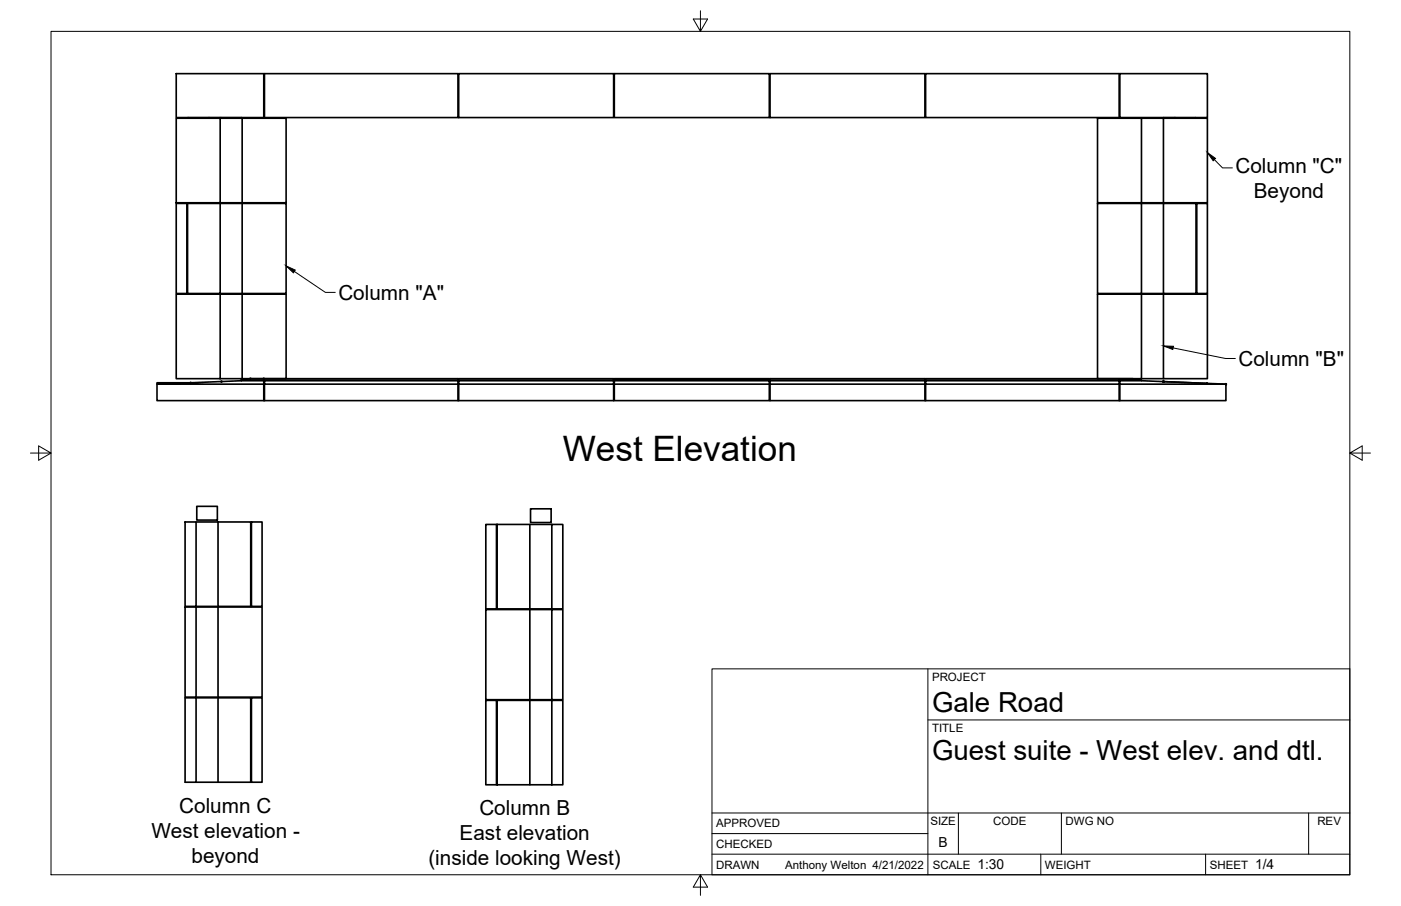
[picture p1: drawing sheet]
<svg xmlns="http://www.w3.org/2000/svg" width="432mm" height="279mm" viewBox="0 0 432 279" stroke-linecap="round" stroke-linejoin="round" font-family="sans-serif">
<!-- layer: Visible -->
<g fill="none" stroke="#000" stroke-width=".51">
<path d="M54.3 36.5h13.6v26h-13.6zM54.3 22.7h27v13.6h-27zM57.9 36.3h6.4M64.5 36.3h3.4M67.9 36.5h6.7M67.9 36.3h.1M68.1 36.3h6.3M74.6 36.5h13.6v26h-13.6zM81.5 22.7h59.7v13.6h-59.7zM141.4 22.7h47.7v13.6h-47.7zM189.3 22.7h47.8v13.6h-47.8zM237.3 22.7h47.8v13.6h-47.8z"/>
<path d="M285.3 22.7h59.6v13.6h-59.6zM338.3 36.5h13.5v26h-13.5zM345.1 22.7h27v13.6h-27zM351.8 36.5h6.8v26M358.6 36.5h13.5v26h-13.5M358.6 36.3h3.4M362.2 36.3h6.3M54.3 62.7h3.3v27.8h-3.3zM67.9 62.7h-10.1v27.8h10.1v-27.8h6.7M67.9 62.5h6.7M74.6 62.7h13.6v27.8h-13.6zM338.3 62.7h13.5v27.8h-13.5z"/>
<path d="M351.8 62.7h6.8M351.8 62.5h6.8M358.6 62.7h10v27.8h-10zM368.6 62.7h.3M368.9 62.7h3.2v27.8h-3.2zM54.3 90.7h13.6v26.1h-13.6zM67.9 90.7h6.7M67.9 90.5h6.7M74.6 90.7h13.6v26.1h-13.6zM338.3 90.7h13.5v26.1h-13.5zM351.8 90.7h6.8M351.8 90.5h6.8"/>
<path d="M358.6 90.7h13.5v26.1h-13.5zM368.6 90.5h.3M67.9 116.8h6.7M68.3 117.7h.1M68.3 117.7l-19.9 .8h32.9v5h-32.9v-5.5h10.4M68.3 117.7l13-.3v1.1M74.4 117.2l2.8-.4h4.1v.6M81.3 117.2h-6.9v.2M81.5 118.5v5h59.7v-5h-59.7v-1.1h59.7v1.1M81.5 117.4v-.6h59.7v.6M81.5 117.2h59.7M141.4 117.4h47.7v1.1h-47.7z"/>
<path d="M141.4 117.4v-.6h47.7v.6M141.4 117.2h47.7M141.4 118.5v5h47.7v-5M189.3 116.8h47.8v.4h-47.8zM189.3 118.5h47.8v5h-47.8zM189.3 118.5v-1.1h47.8v1.1M189.3 117.2v.2M237.1 117.2v.2M237.3 118.5v5h47.8v-5h-47.8v-1.1h47.8v1.1M237.3 117.4v-.6h47.8v.6M237.3 117.2h47.8M285.3 117.4h59.6v1.1h-59.6z"/>
<path d="M285.3 117.4v-.6h59.6v.6M285.3 117.2h59.6M285.3 118.5v5h59.6v-5M345.1 117.2h6.7l-2.7-.4h-4v.6M345.1 118.5v5h32.7v-5M351.8 116.8h6.8M351.8 117.2v.2M372 118.2l-20.2-.8h-6.7v1.1h32.7M372 118.2l5.8 .3M372 118.2h.1M377.8 118.5v.2zM377.8 118.5v.2"/>
<path d="M60.6 156.1h6.4v4.3h-6.4zM163.5 156.9h6.4v4.2h-6.4zM57 161h3.4v26h-3.4zM60.4 161h6.8M67.2 161h10.1v26h-10.1zM77.5 161h3.3v26h-3.3zM77.5 161v26M153 161.7h-3.3v26.1h3.3v-26.1h.2M153.2 161.7h10.1v26.1h-10.1zM163.3 161.7h6.8M170.1 161.7h3.4v26.1h-3.4zM57 187.2h3.4v27.8h-3.4z"/>
<path d="M60.4 187.2h6.8M60.4 187h6.8M67.2 187.2h13.6v27.8h-13.6zM149.7 188h13.6v27.8h-13.6zM153 187.8h.2M163.3 188h6.8M163.3 187.8h6.8M170.1 188h3.4v27.8h-3.4zM57 215.2h3.4v26h-3.4zM60.4 215.2h16.9v26h-16.9M60.4 215h6.8M67.2 215.2v26"/>
<path d="M77.5 215.2v26M77.5 215.2h3.3v26h-3.3zM149.7 216h3.3v26h-3.3zM153 216h.2M153.2 216h10.1v26h-10.1zM163.3 216h6.8M163.3 215.8h6.8M170.1 216h3.4v26h-3.4zM153 242h.2M163.3 242h6.8"/>
</g>
<g fill="#000" stroke="#000" stroke-width=".31">
<circle cx="58.8" cy="118" r=".24"/>
<circle cx="68.3" cy="117.7" r=".24"/>
<circle cx="74.4" cy="117.2" r=".24"/>
<circle cx="77.2" cy="116.8" r=".24"/>
<circle cx="81.3" cy="116.8" r=".24"/>
<circle cx="358.6" cy="117.7" r=".24"/>
<circle cx="372" cy="118.2" r=".24"/>
<circle cx="377.8" cy="118.5" r=".24"/>
</g>
<!-- layer: Border -->
<path d="M15.7 9.7h400.3v260.1h-400.3zM215.9 3.3v6.4l-2.2-3.8h4.4l-2.2 3.8M9.4 139.7h6.3l-3.8-2.2v4.4l3.8-2.2M416 139.7l3.8 2.2v-4.4l-3.8 2.2h6.4M215.9 269.8l2.2 3.8h-4.4l2.2-3.8v6.3" fill="none" stroke="#000" stroke-width=".31"/>
<!-- layer: Titleblock -->
<path d="M219.4 206.3h196.6v63.5h-196.6zM286 206.3v63.5M286 222h130M219.4 257.1h66.6M219.4 250.7h196.6M295.4 250.7v12.7M327.1 250.7v12.7M403.3 250.7v12.7M219.4 263.4h196.6M320.8 263.4v6.4M371.6 263.4v6.4" fill="none" stroke="#000" stroke-width=".31"/>
<!-- layer: Annotations -->
<path d="M372.1 47.1l2.5 1.8-.7 .7zM88.2 82l2.8 1.3-.6 .8zM358.6 106.7l3.1 .1-.2 1z" fill="#000" stroke="#000" stroke-width=".31"/>
<path d="M374.3 49.2l2.5 2.6h3M90.7 83.7l9.6 6.5h3M361.6 107.3l16.1 3.3h3" fill="none" stroke="#000" stroke-width=".31"/>
<text font-size="10.8" x="173.5" y="142.2">West Elevation</text>
<g font-size="8.5">
<text x="287.3" y="219.5">Gale Road</text>
<text x="287.3" y="234.5">Guest suite - West elev. and dtl.</text>
</g>
<g font-size="6.4">
<text x="380.8" y="53.5">Column &quot;C&quot;</text>
<text x="386.4" y="61.1">Beyond</text>
<text x="104.3" y="92.5">Column &quot;A&quot;</text>
<text x="381.7" y="112.9">Column &quot;B&quot;</text>
<text x="55.2" y="250.8">Column C</text>
<text x="147.7" y="251.3">Column B</text>
<text x="46.7" y="258.4">West elevation -</text>
<text x="141.7" y="258.9">East elevation</text>
<text x="59" y="266">beyond</text>
<text x="132" y="266.6">(inside looking West)</text>
</g>
<g font-size="4.3">
<text x="289.3" y="261.2">B</text>
<text x="301.2" y="268.1">1:30</text>
<text x="386.8" y="268.1">1/4</text>
</g>
<g font-size="3.5">
<text x="287.3" y="210.1">PROJECT</text>
<text x="287.3" y="225.8">TITLE</text>
<text x="220.7" y="255.2">APPROVED</text>
<text x="286.7" y="254.5">SIZE</text>
<text x="306.1" y="254.5">CODE</text>
<text x="328.4" y="254.5">DWG NO</text>
<text x="406" y="254.5">REV</text>
<text x="220.7" y="261.5">CHECKED</text>
<text x="220.7" y="267.9">DRAWN</text>
<text x="242" y="267.9">Anthony Welton 4/21/2022</text>
<text x="287.5" y="267.9">SCALE</text>
<text x="322.1" y="267.9">WEIGHT</text>
<text x="372.9" y="267.9">SHEET</text>
</g>
</svg>
